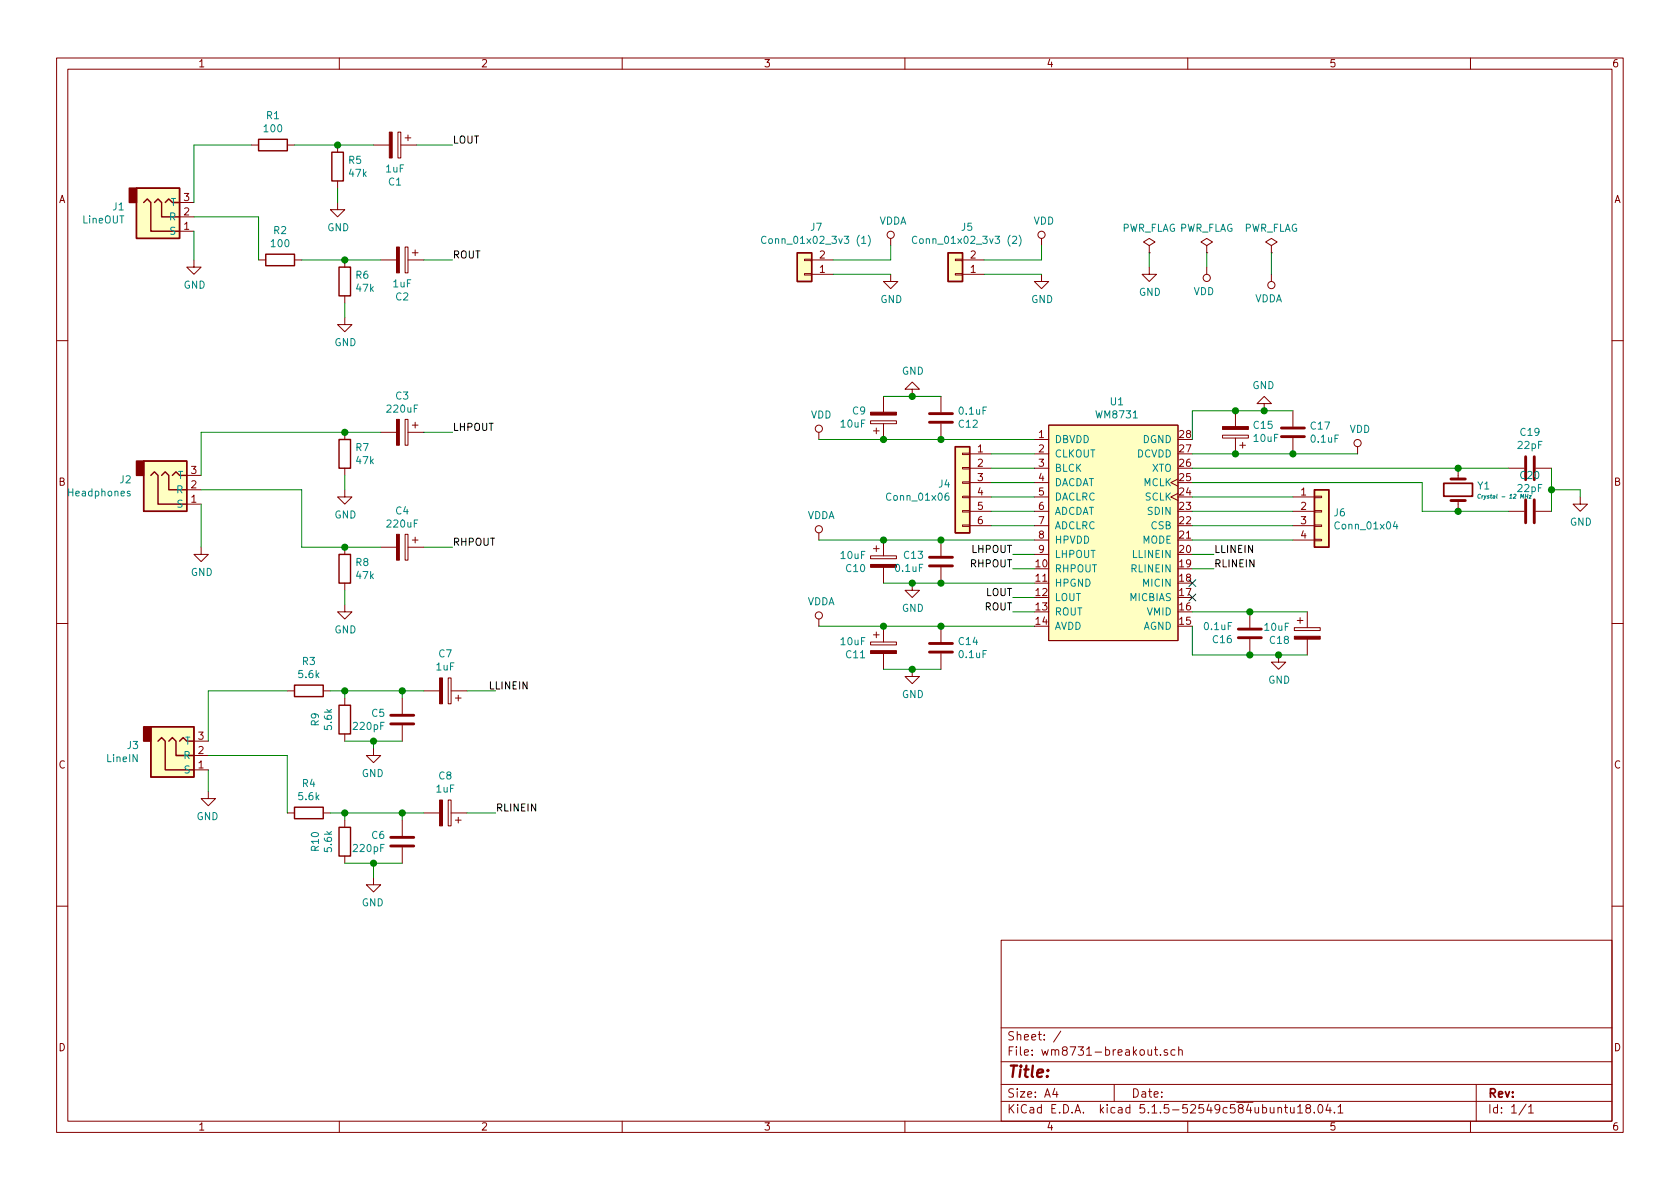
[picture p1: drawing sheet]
EESchema Schematic File Version 4
EELAYER 30 0
EELAYER END
$Descr A4 11693 8268
encoding utf-8
Sheet 1 1
Title ""
Date ""
Rev ""
Comp ""
Comment1 ""
Comment2 ""
Comment3 ""
Comment4 ""
$EndDescr
$Comp
L test:WM8731 U1
U 1 1
P 7750 3700
F 0 "U1" H 7775 4615 50  0000 C CNN
F 1 "WM8731" H 7775 4524 50  0000 C CNN
F 2 "SOP65P777X199-28N:SOP65P777X199-28N" H 7750 4550 50  0001 C CNN
F 3 "" H 7750 4550 50  0001 C CNN
	1    7750 3700
	1    0    0    -1  
$EndComp
$Comp
L power:GND #PWR03
U 1 1
P 1450 5500
F 0 "#PWR03" H 1450 5250 50  0001 C CNN
F 1 "GND" H 1455 5327 50  0000 C CNN
F 2 "" H 1450 5500 50  0001 C CNN
F 3 "" H 1450 5500 50  0001 C CNN
	1    1450 5500
	-1   0    0    -1  
$EndComp
Wire Wire Line
	1450 5350 1450 5500
$Comp
L power:GND #PWR01
U 1 1
P 1350 1800
F 0 "#PWR01" H 1350 1550 50  0001 C CNN
F 1 "GND" H 1355 1627 50  0000 C CNN
F 2 "" H 1350 1800 50  0001 C CNN
F 3 "" H 1350 1800 50  0001 C CNN
	1    1350 1800
	1    0    0    -1  
$EndComp
$Comp
L power:GND #PWR02
U 1 1
P 1400 3800
F 0 "#PWR02" H 1400 3550 50  0001 C CNN
F 1 "GND" H 1405 3627 50  0000 C CNN
F 2 "" H 1400 3800 50  0001 C CNN
F 3 "" H 1400 3800 50  0001 C CNN
	1    1400 3800
	1    0    0    -1  
$EndComp
Wire Wire Line
	1350 1600 1350 1800
Wire Wire Line
	1400 3500 1400 3800
$Comp
L Device:R R3
U 1 1
P 2150 4800
F 0 "R3" V 1943 4800 50  0000 C CNN
F 1 "5.6k" V 2034 4800 50  0000 C CNN
F 2 "Resistor_THT:R_Axial_DIN0207_L6.3mm_D2.5mm_P7.62mm_Horizontal" V 2080 4800 50  0001 C CNN
F 3 "~" H 2150 4800 50  0001 C CNN
	1    2150 4800
	0    -1   1    0   
$EndComp
$Comp
L Device:R R9
U 1 1
P 2400 5000
F 0 "R9" V 2193 5000 50  0000 C CNN
F 1 "5.6k" V 2284 5000 50  0000 C CNN
F 2 "Resistor_THT:R_Axial_DIN0207_L6.3mm_D2.5mm_P7.62mm_Horizontal" V 2330 5000 50  0001 C CNN
F 3 "~" H 2400 5000 50  0001 C CNN
	1    2400 5000
	1    0    0    1   
$EndComp
$Comp
L Device:C C5
U 1 1
P 2800 5000
F 0 "C5" H 2915 5046 50  0000 L CNN
F 1 "220pF" H 2915 4955 50  0000 L CNN
F 2 "Resistor_THT:R_Axial_DIN0204_L3.6mm_D1.6mm_P2.54mm_Vertical" H 2838 4850 50  0001 C CNN
F 3 "~" H 2800 5000 50  0001 C CNN
	1    2800 5000
	-1   0    0    -1  
$EndComp
$Comp
L Device:CP C7
U 1 1
P 3100 4800
F 0 "C7" V 3355 4800 50  0000 C CNN
F 1 "1uF" V 3264 4800 50  0000 C CNN
F 2 "Capacitor_THT:CP_Radial_D5.0mm_P2.00mm" H 3138 4650 50  0001 C CNN
F 3 "~" H 3100 4800 50  0001 C CNN
	1    3100 4800
	0    1    -1   0   
$EndComp
$Comp
L Device:R R4
U 1 1
P 2150 5650
F 0 "R4" V 1943 5650 50  0000 C CNN
F 1 "5.6k" V 2034 5650 50  0000 C CNN
F 2 "Resistor_THT:R_Axial_DIN0207_L6.3mm_D2.5mm_P7.62mm_Horizontal" V 2080 5650 50  0001 C CNN
F 3 "~" H 2150 5650 50  0001 C CNN
	1    2150 5650
	0    -1   1    0   
$EndComp
$Comp
L Device:R R10
U 1 1
P 2400 5850
F 0 "R10" V 2193 5850 50  0000 C CNN
F 1 "5.6k" V 2284 5850 50  0000 C CNN
F 2 "Resistor_THT:R_Axial_DIN0207_L6.3mm_D2.5mm_P7.62mm_Horizontal" V 2330 5850 50  0001 C CNN
F 3 "~" H 2400 5850 50  0001 C CNN
	1    2400 5850
	1    0    0    1   
$EndComp
$Comp
L Device:C C6
U 1 1
P 2800 5850
F 0 "C6" H 2915 5896 50  0000 L CNN
F 1 "220pF" H 2915 5805 50  0000 L CNN
F 2 "Resistor_THT:R_Axial_DIN0204_L3.6mm_D1.6mm_P2.54mm_Vertical" H 2838 5700 50  0001 C CNN
F 3 "~" H 2800 5850 50  0001 C CNN
	1    2800 5850
	-1   0    0    -1  
$EndComp
$Comp
L Device:CP C8
U 1 1
P 3100 5650
F 0 "C8" V 3355 5650 50  0000 C CNN
F 1 "1uF" V 3264 5650 50  0000 C CNN
F 2 "Capacitor_THT:CP_Radial_D5.0mm_P2.00mm" H 3138 5500 50  0001 C CNN
F 3 "~" H 3100 5650 50  0001 C CNN
	1    3100 5650
	0    1    -1   0   
$EndComp
Wire Wire Line
	2000 4800 1450 4800
Wire Wire Line
	1450 4800 1450 5150
Wire Wire Line
	2300 4800 2400 4800
Wire Wire Line
	2800 4850 2800 4800
Connection ~ 2800 4800
Wire Wire Line
	2800 4800 2950 4800
Wire Wire Line
	2400 4850 2400 4800
Connection ~ 2400 4800
Wire Wire Line
	2400 4800 2800 4800
Wire Wire Line
	2800 5150 2600 5150
Wire Wire Line
	2600 5150 2600 5200
Connection ~ 2600 5150
Wire Wire Line
	2600 5150 2400 5150
$Comp
L power:GND #PWR08
U 1 1
P 2600 5200
F 0 "#PWR08" H 2600 4950 50  0001 C CNN
F 1 "GND" H 2605 5027 50  0000 C CNN
F 2 "" H 2600 5200 50  0001 C CNN
F 3 "" H 2600 5200 50  0001 C CNN
	1    2600 5200
	-1   0    0    -1  
$EndComp
$Comp
L power:GND #PWR09
U 1 1
P 2600 6100
F 0 "#PWR09" H 2600 5850 50  0001 C CNN
F 1 "GND" H 2605 5927 50  0000 C CNN
F 2 "" H 2600 6100 50  0001 C CNN
F 3 "" H 2600 6100 50  0001 C CNN
	1    2600 6100
	-1   0    0    -1  
$EndComp
Wire Wire Line
	1450 5250 2000 5250
Wire Wire Line
	2000 5250 2000 5650
Wire Wire Line
	2300 5650 2400 5650
Wire Wire Line
	2800 5700 2800 5650
Connection ~ 2800 5650
Wire Wire Line
	2800 5650 2950 5650
Wire Wire Line
	2400 5700 2400 5650
Connection ~ 2400 5650
Wire Wire Line
	2400 5650 2800 5650
Wire Wire Line
	2800 6000 2600 6000
Wire Wire Line
	2600 6100 2600 6000
Connection ~ 2600 6000
Wire Wire Line
	2600 6000 2400 6000
$Comp
L Device:CP C1
U 1 1
P 2750 1000
F 0 "C1" V 3005 1000 50  0000 C CNN
F 1 "1uF" V 2914 1000 50  0000 C CNN
F 2 "Capacitor_THT:CP_Radial_D5.0mm_P2.00mm" H 2788 850 50  0001 C CNN
F 3 "~" H 2750 1000 50  0001 C CNN
	1    2750 1000
	0    1    1    0   
$EndComp
$Comp
L Device:R R5
U 1 1
P 2350 1150
F 0 "R5" H 2420 1196 50  0000 L CNN
F 1 "47k" H 2420 1105 50  0000 L CNN
F 2 "Resistor_THT:R_Axial_DIN0207_L6.3mm_D2.5mm_P7.62mm_Horizontal" V 2280 1150 50  0001 C CNN
F 3 "~" H 2350 1150 50  0001 C CNN
	1    2350 1150
	1    0    0    -1  
$EndComp
$Comp
L Device:R R1
U 1 1
P 1900 1000
F 0 "R1" V 1693 1000 50  0000 C CNN
F 1 "100" V 1784 1000 50  0000 C CNN
F 2 "Resistor_THT:R_Axial_DIN0207_L6.3mm_D2.5mm_P7.62mm_Horizontal" V 1830 1000 50  0001 C CNN
F 3 "~" H 1900 1000 50  0001 C CNN
	1    1900 1000
	0    1    1    0   
$EndComp
$Comp
L Device:CP C2
U 1 1
P 2800 1800
F 0 "C2" V 3055 1800 50  0000 C CNN
F 1 "1uF" V 2964 1800 50  0000 C CNN
F 2 "Capacitor_THT:CP_Radial_D5.0mm_P2.00mm" H 2838 1650 50  0001 C CNN
F 3 "~" H 2800 1800 50  0001 C CNN
	1    2800 1800
	0    1    1    0   
$EndComp
$Comp
L Device:R R6
U 1 1
P 2400 1950
F 0 "R6" H 2470 1996 50  0000 L CNN
F 1 "47k" H 2470 1905 50  0000 L CNN
F 2 "Resistor_THT:R_Axial_DIN0207_L6.3mm_D2.5mm_P7.62mm_Horizontal" V 2330 1950 50  0001 C CNN
F 3 "~" H 2400 1950 50  0001 C CNN
	1    2400 1950
	1    0    0    -1  
$EndComp
$Comp
L Device:R R2
U 1 1
P 1950 1800
F 0 "R2" V 1743 1800 50  0000 C CNN
F 1 "100" V 1834 1800 50  0000 C CNN
F 2 "Resistor_THT:R_Axial_DIN0207_L6.3mm_D2.5mm_P7.62mm_Horizontal" V 1880 1800 50  0001 C CNN
F 3 "~" H 1950 1800 50  0001 C CNN
	1    1950 1800
	0    1    1    0   
$EndComp
Wire Wire Line
	1350 1400 1350 1000
Wire Wire Line
	1350 1000 1750 1000
Wire Wire Line
	2050 1000 2350 1000
Connection ~ 2350 1000
Wire Wire Line
	2350 1000 2600 1000
Wire Wire Line
	1350 1500 1800 1500
Wire Wire Line
	1800 1500 1800 1800
Wire Wire Line
	2100 1800 2400 1800
Connection ~ 2400 1800
Wire Wire Line
	2400 1800 2650 1800
$Comp
L power:GND #PWR04
U 1 1
P 2350 1400
F 0 "#PWR04" H 2350 1150 50  0001 C CNN
F 1 "GND" H 2355 1227 50  0000 C CNN
F 2 "" H 2350 1400 50  0001 C CNN
F 3 "" H 2350 1400 50  0001 C CNN
	1    2350 1400
	1    0    0    -1  
$EndComp
$Comp
L power:GND #PWR05
U 1 1
P 2400 2200
F 0 "#PWR05" H 2400 1950 50  0001 C CNN
F 1 "GND" H 2405 2027 50  0000 C CNN
F 2 "" H 2400 2200 50  0001 C CNN
F 3 "" H 2400 2200 50  0001 C CNN
	1    2400 2200
	1    0    0    -1  
$EndComp
$Comp
L Device:CP C3
U 1 1
P 2800 3000
F 0 "C3" V 2545 3000 50  0000 C CNN
F 1 "220uF" V 2636 3000 50  0000 C CNN
F 2 "Capacitor_THT:CP_Radial_D10.0mm_P5.00mm" H 2838 2850 50  0001 C CNN
F 3 "~" H 2800 3000 50  0001 C CNN
	1    2800 3000
	0    1    1    0   
$EndComp
$Comp
L power:GND #PWR07
U 1 1
P 2400 4200
F 0 "#PWR07" H 2400 3950 50  0001 C CNN
F 1 "GND" H 2405 4027 50  0000 C CNN
F 2 "" H 2400 4200 50  0001 C CNN
F 3 "" H 2400 4200 50  0001 C CNN
	1    2400 4200
	1    0    0    -1  
$EndComp
Wire Wire Line
	2400 3800 2650 3800
Wire Wire Line
	2100 3800 2400 3800
Connection ~ 2400 3800
$Comp
L Device:R R8
U 1 1
P 2400 3950
F 0 "R8" H 2470 3996 50  0000 L CNN
F 1 "47k" H 2470 3905 50  0000 L CNN
F 2 "Resistor_THT:R_Axial_DIN0207_L6.3mm_D2.5mm_P7.62mm_Horizontal" V 2330 3950 50  0001 C CNN
F 3 "~" H 2400 3950 50  0001 C CNN
	1    2400 3950
	1    0    0    -1  
$EndComp
$Comp
L Device:CP C4
U 1 1
P 2800 3800
F 0 "C4" V 2545 3800 50  0000 C CNN
F 1 "220uF" V 2636 3800 50  0000 C CNN
F 2 "Capacitor_THT:CP_Radial_D10.0mm_P5.00mm" H 2838 3650 50  0001 C CNN
F 3 "~" H 2800 3800 50  0001 C CNN
	1    2800 3800
	0    1    1    0   
$EndComp
$Comp
L power:GND #PWR06
U 1 1
P 2400 3400
F 0 "#PWR06" H 2400 3150 50  0001 C CNN
F 1 "GND" H 2405 3227 50  0000 C CNN
F 2 "" H 2400 3400 50  0001 C CNN
F 3 "" H 2400 3400 50  0001 C CNN
	1    2400 3400
	1    0    0    -1  
$EndComp
$Comp
L Device:R R7
U 1 1
P 2400 3150
F 0 "R7" H 2470 3196 50  0000 L CNN
F 1 "47k" H 2470 3105 50  0000 L CNN
F 2 "Resistor_THT:R_Axial_DIN0207_L6.3mm_D2.5mm_P7.62mm_Horizontal" V 2330 3150 50  0001 C CNN
F 3 "~" H 2400 3150 50  0001 C CNN
	1    2400 3150
	1    0    0    -1  
$EndComp
Wire Wire Line
	2100 3400 2100 3800
Wire Wire Line
	2400 3000 2650 3000
Wire Wire Line
	2350 1300 2350 1400
Wire Wire Line
	2400 2100 2400 2200
Wire Wire Line
	2400 3300 2400 3400
Wire Wire Line
	2400 4100 2400 4200
Wire Wire Line
	2900 1000 3150 1000
Text Label 3150 1000 0    50   ~ 0
LOUT
Wire Wire Line
	2950 1800 3150 1800
Wire Wire Line
	2950 3000 3150 3000
Wire Wire Line
	2950 3800 3150 3800
Wire Wire Line
	7200 4150 7050 4150
Wire Wire Line
	7200 4250 7050 4250
Wire Wire Line
	7200 3950 7050 3950
Wire Wire Line
	7050 3850 7200 3850
Wire Wire Line
	8300 3850 8450 3850
Wire Wire Line
	8300 3950 8450 3950
Text Label 3150 1800 0    50   ~ 0
ROUT
Text Label 3150 3000 0    50   ~ 0
LHPOUT
Text Label 3150 3800 0    50   ~ 0
RHPOUT
Text Label 7050 3950 2    50   ~ 0
RHPOUT
Text Label 7050 3850 2    50   ~ 0
LHPOUT
Text Label 7050 4150 2    50   ~ 0
LOUT
Text Label 7050 4250 2    50   ~ 0
ROUT
Wire Wire Line
	3250 5650 3450 5650
Wire Wire Line
	3250 4800 3450 4800
Text Label 3400 4800 0    50   ~ 0
LLINEIN
Text Label 8450 3850 0    50   ~ 0
LLINEIN
Text Label 8450 3950 0    50   ~ 0
RLINEIN
Text Label 3450 5650 0    50   ~ 0
RLINEIN
$Comp
L power:GND #PWR019
U 1 1
P 8800 2850
F 0 "#PWR019" H 8800 2600 50  0001 C CNN
F 1 "GND" H 8805 2677 50  0000 C CNN
F 2 "" H 8800 2850 50  0001 C CNN
F 3 "" H 8800 2850 50  0001 C CNN
	1    8800 2850
	-1   0    0    1   
$EndComp
$Comp
L Device:CP C15
U 1 1
P 8600 3000
F 0 "C15" H 8482 2954 50  0000 R CNN
F 1 "10uF" H 8482 3045 50  0000 R CNN
F 2 "Capacitor_THT:CP_Radial_D5.0mm_P2.00mm" H 8638 2850 50  0001 C CNN
F 3 "~" H 8600 3000 50  0001 C CNN
	1    8600 3000
	-1   0    0    1   
$EndComp
$Comp
L Device:C C17
U 1 1
P 9000 3000
F 0 "C17" H 8885 3046 50  0000 R CNN
F 1 "0.1uF" H 8885 2955 50  0000 R CNN
F 2 "Resistor_THT:R_Axial_DIN0207_L6.3mm_D2.5mm_P5.08mm_Vertical" H 9038 2850 50  0001 C CNN
F 3 "~" H 9000 3000 50  0001 C CNN
	1    9000 3000
	-1   0    0    -1  
$EndComp
Wire Wire Line
	8300 3150 8600 3150
Connection ~ 8600 3150
Wire Wire Line
	8600 3150 9000 3150
Wire Wire Line
	8300 3050 8300 2850
Wire Wire Line
	8300 2850 8600 2850
Connection ~ 8600 2850
Wire Wire Line
	8600 2850 8800 2850
Connection ~ 8800 2850
Wire Wire Line
	8800 2850 9000 2850
Wire Wire Line
	9000 3150 9450 3150
Connection ~ 9000 3150
$Comp
L power:VDD #PWR022
U 1 1
P 9450 3150
F 0 "#PWR022" H 9450 3000 50  0001 C CNN
F 1 "VDD" H 9467 3323 50  0000 C CNN
F 2 "" H 9450 3150 50  0001 C CNN
F 3 "" H 9450 3150 50  0001 C CNN
	1    9450 3150
	1    0    0    -1  
$EndComp
$Comp
L power:GND #PWR021
U 1 1
P 8900 4550
F 0 "#PWR021" H 8900 4300 50  0001 C CNN
F 1 "GND" H 8905 4377 50  0000 C CNN
F 2 "" H 8900 4550 50  0001 C CNN
F 3 "" H 8900 4550 50  0001 C CNN
	1    8900 4550
	1    0    0    -1  
$EndComp
$Comp
L Device:CP C18
U 1 1
P 9100 4400
F 0 "C18" H 8982 4354 50  0000 R CNN
F 1 "10uF" H 8982 4445 50  0000 R CNN
F 2 "Capacitor_THT:CP_Radial_D5.0mm_P2.00mm" H 9138 4250 50  0001 C CNN
F 3 "~" H 9100 4400 50  0001 C CNN
	1    9100 4400
	1    0    0    -1  
$EndComp
$Comp
L Device:C C16
U 1 1
P 8700 4400
F 0 "C16" H 8585 4446 50  0000 R CNN
F 1 "0.1uF" H 8585 4355 50  0000 R CNN
F 2 "Resistor_THT:R_Axial_DIN0207_L6.3mm_D2.5mm_P5.08mm_Vertical" H 8738 4250 50  0001 C CNN
F 3 "~" H 8700 4400 50  0001 C CNN
	1    8700 4400
	1    0    0    1   
$EndComp
Wire Wire Line
	9100 4250 8700 4250
Wire Wire Line
	9100 4550 8900 4550
Connection ~ 8900 4550
Wire Wire Line
	8900 4550 8700 4550
Wire Wire Line
	8300 4250 8700 4250
Connection ~ 8700 4250
Wire Wire Line
	8300 4350 8300 4550
Wire Wire Line
	8300 4550 8700 4550
Connection ~ 8700 4550
NoConn ~ 8300 4050
NoConn ~ 8300 4150
$Comp
L power:GND #PWR013
U 1 1
P 6350 2750
F 0 "#PWR013" H 6350 2500 50  0001 C CNN
F 1 "GND" H 6355 2577 50  0000 C CNN
F 2 "" H 6350 2750 50  0001 C CNN
F 3 "" H 6350 2750 50  0001 C CNN
	1    6350 2750
	1    0    0    1   
$EndComp
$Comp
L Device:CP C9
U 1 1
P 6150 2900
F 0 "C9" H 6032 2854 50  0000 R CNN
F 1 "10uF" H 6032 2945 50  0000 R CNN
F 2 "Capacitor_THT:CP_Radial_D5.0mm_P2.00mm" H 6188 2750 50  0001 C CNN
F 3 "~" H 6150 2900 50  0001 C CNN
	1    6150 2900
	1    0    0    1   
$EndComp
$Comp
L Device:C C12
U 1 1
P 6550 2900
F 0 "C12" H 6435 2946 50  0000 R CNN
F 1 "0.1uF" H 6435 2855 50  0000 R CNN
F 2 "Resistor_THT:R_Axial_DIN0207_L6.3mm_D2.5mm_P5.08mm_Vertical" H 6588 2750 50  0001 C CNN
F 3 "~" H 6550 2900 50  0001 C CNN
	1    6550 2900
	-1   0    0    1   
$EndComp
Connection ~ 6550 3050
Wire Wire Line
	6550 3050 6150 3050
Wire Wire Line
	6550 2750 6350 2750
Connection ~ 6350 2750
Wire Wire Line
	6350 2750 6150 2750
Wire Wire Line
	6150 3050 5700 3050
Connection ~ 6150 3050
$Comp
L power:VDD #PWR010
U 1 1
P 5700 3050
F 0 "#PWR010" H 5700 2900 50  0001 C CNN
F 1 "VDD" H 5717 3223 50  0000 C CNN
F 2 "" H 5700 3050 50  0001 C CNN
F 3 "" H 5700 3050 50  0001 C CNN
	1    5700 3050
	1    0    0    -1  
$EndComp
$Comp
L power:GND #PWR014
U 1 1
P 6350 4050
F 0 "#PWR014" H 6350 3800 50  0001 C CNN
F 1 "GND" H 6355 3877 50  0000 C CNN
F 2 "" H 6350 4050 50  0001 C CNN
F 3 "" H 6350 4050 50  0001 C CNN
	1    6350 4050
	1    0    0    -1  
$EndComp
$Comp
L Device:CP C10
U 1 1
P 6150 3900
F 0 "C10" H 6032 3854 50  0000 R CNN
F 1 "10uF" H 6032 3945 50  0000 R CNN
F 2 "Capacitor_THT:CP_Radial_D5.0mm_P2.00mm" H 6188 3750 50  0001 C CNN
F 3 "~" H 6150 3900 50  0001 C CNN
	1    6150 3900
	1    0    0    -1  
$EndComp
$Comp
L Device:C C13
U 1 1
P 6550 3900
F 0 "C13" H 6665 3946 50  0000 L CNN
F 1 "0.1uF" H 6665 3855 50  0000 L CNN
F 2 "Resistor_THT:R_Axial_DIN0207_L6.3mm_D2.5mm_P5.08mm_Vertical" H 6588 3750 50  0001 C CNN
F 3 "~" H 6550 3900 50  0001 C CNN
	1    6550 3900
	-1   0    0    -1  
$EndComp
Connection ~ 6550 3750
Wire Wire Line
	6550 3750 6150 3750
Wire Wire Line
	6550 4050 6350 4050
Connection ~ 6350 4050
Wire Wire Line
	6350 4050 6150 4050
Wire Wire Line
	6150 3750 5700 3750
Connection ~ 6150 3750
Wire Wire Line
	6550 3750 7200 3750
Wire Wire Line
	6550 4050 7200 4050
Connection ~ 6550 4050
$Comp
L power:GND #PWR015
U 1 1
P 6350 4650
F 0 "#PWR015" H 6350 4400 50  0001 C CNN
F 1 "GND" H 6355 4477 50  0000 C CNN
F 2 "" H 6350 4650 50  0001 C CNN
F 3 "" H 6350 4650 50  0001 C CNN
	1    6350 4650
	1    0    0    -1  
$EndComp
$Comp
L Device:CP C11
U 1 1
P 6150 4500
F 0 "C11" H 6032 4454 50  0000 R CNN
F 1 "10uF" H 6032 4545 50  0000 R CNN
F 2 "Capacitor_THT:CP_Radial_D5.0mm_P2.00mm" H 6188 4350 50  0001 C CNN
F 3 "~" H 6150 4500 50  0001 C CNN
	1    6150 4500
	1    0    0    -1  
$EndComp
$Comp
L Device:C C14
U 1 1
P 6550 4500
F 0 "C14" H 6435 4546 50  0000 R CNN
F 1 "0.1uF" H 6435 4455 50  0000 R CNN
F 2 "Resistor_THT:R_Axial_DIN0207_L6.3mm_D2.5mm_P5.08mm_Vertical" H 6588 4350 50  0001 C CNN
F 3 "~" H 6550 4500 50  0001 C CNN
	1    6550 4500
	-1   0    0    -1  
$EndComp
Connection ~ 6550 4350
Wire Wire Line
	6550 4350 6150 4350
Wire Wire Line
	6550 4650 6350 4650
Connection ~ 6350 4650
Wire Wire Line
	6350 4650 6150 4650
Wire Wire Line
	6150 4350 5700 4350
Connection ~ 6150 4350
Wire Wire Line
	6550 3050 7200 3050
Wire Wire Line
	6550 4350 7200 4350
Wire Wire Line
	8300 3450 9000 3450
Wire Wire Line
	8300 3550 9000 3550
Wire Wire Line
	8300 3650 9000 3650
Wire Wire Line
	8300 3750 9000 3750
$Comp
L Connector_Generic:Conn_01x06 J4
U 1 1
P 6700 3350
F 0 "J4" H 6780 3342 50  0000 L CNN
F 1 "Conn_01x06" H 6780 3251 50  0000 L CNN
F 2 "Connector_PinHeader_2.54mm:PinHeader_1x06_P2.54mm_Vertical" H 6700 3350 50  0001 C CNN
F 3 "~" H 6700 3350 50  0001 C CNN
	1    6700 3350
	-1   0    0    -1  
$EndComp
Wire Wire Line
	6900 3150 7200 3150
Wire Wire Line
	6900 3250 7200 3250
Wire Wire Line
	6900 3350 7200 3350
Wire Wire Line
	6900 3450 7200 3450
Wire Wire Line
	6900 3550 7200 3550
Wire Wire Line
	6900 3650 7200 3650
$Comp
L Connector_Generic:Conn_01x02 J5
U 1 1
P 6650 1900
F 0 "J5" H 6568 1575 50  0000 C CNN
F 1 "Conn_01x02_3v3 (2)" H 6568 1666 50  0000 C CNN
F 2 "Connector_PinHeader_2.54mm:PinHeader_1x02_P2.54mm_Vertical" H 6650 1900 50  0001 C CNN
F 3 "~" H 6650 1900 50  0001 C CNN
	1    6650 1900
	-1   0    0    1   
$EndComp
$Comp
L power:GND #PWR017
U 1 1
P 7250 1900
F 0 "#PWR017" H 7250 1650 50  0001 C CNN
F 1 "GND" H 7255 1727 50  0000 C CNN
F 2 "" H 7250 1900 50  0001 C CNN
F 3 "" H 7250 1900 50  0001 C CNN
	1    7250 1900
	1    0    0    -1  
$EndComp
$Comp
L power:VDD #PWR016
U 1 1
P 7250 1700
F 0 "#PWR016" H 7250 1550 50  0001 C CNN
F 1 "VDD" H 7267 1873 50  0000 C CNN
F 2 "" H 7250 1700 50  0001 C CNN
F 3 "" H 7250 1700 50  0001 C CNN
	1    7250 1700
	1    0    0    -1  
$EndComp
Wire Wire Line
	6850 1900 7250 1900
Wire Wire Line
	6850 1800 7250 1800
Wire Wire Line
	7250 1800 7250 1700
$Comp
L power:PWR_FLAG #FLG01
U 1 1
P 8000 1750
F 0 "#FLG01" H 8000 1825 50  0001 C CNN
F 1 "PWR_FLAG" H 8000 1923 50  0000 C CNN
F 2 "" H 8000 1750 50  0001 C CNN
F 3 "~" H 8000 1750 50  0001 C CNN
	1    8000 1750
	1    0    0    -1  
$EndComp
$Comp
L power:PWR_FLAG #FLG02
U 1 1
P 8400 1750
F 0 "#FLG02" H 8400 1825 50  0001 C CNN
F 1 "PWR_FLAG" H 8400 1923 50  0000 C CNN
F 2 "" H 8400 1750 50  0001 C CNN
F 3 "~" H 8400 1750 50  0001 C CNN
	1    8400 1750
	1    0    0    -1  
$EndComp
$Comp
L power:GND #PWR018
U 1 1
P 8000 1850
F 0 "#PWR018" H 8000 1600 50  0001 C CNN
F 1 "GND" H 8005 1677 50  0000 C CNN
F 2 "" H 8000 1850 50  0001 C CNN
F 3 "" H 8000 1850 50  0001 C CNN
	1    8000 1850
	1    0    0    -1  
$EndComp
$Comp
L power:VDD #PWR020
U 1 1
P 8400 1850
F 0 "#PWR020" H 8400 1700 50  0001 C CNN
F 1 "VDD" H 8418 2023 50  0000 C CNN
F 2 "" H 8400 1850 50  0001 C CNN
F 3 "" H 8400 1850 50  0001 C CNN
	1    8400 1850
	-1   0    0    1   
$EndComp
Wire Wire Line
	8000 1750 8000 1850
Wire Wire Line
	8400 1750 8400 1850
$Comp
L Connector_Generic:Conn_01x04 J6
U 1 1
P 9200 3550
F 0 "J6" H 9280 3542 50  0000 L CNN
F 1 "Conn_01x04" H 9280 3451 50  0000 L CNN
F 2 "Connector_PinHeader_2.54mm:PinHeader_1x04_P2.54mm_Vertical" H 9200 3550 50  0001 C CNN
F 3 "~" H 9200 3550 50  0001 C CNN
	1    9200 3550
	1    0    0    -1  
$EndComp
$Comp
L Device:Crystal Y1
U 1 1
P 10150 3400
F 0 "Y1" V 10121 3531 50  0000 L CNN
F 1 "Crystal - 12 MHz" V 10195 3531 28  0000 L CIN
F 2 "custom:Crystal_2pins_L11.5_P4.88_(9B-12.000MAAJ-B)" H 10150 3400 50  0001 C CNN
F 3 "~" H 10150 3400 50  0001 C CNN
	1    10150 3400
	0    1    1    0   
$EndComp
$Comp
L Device:C C19
U 1 1
P 10650 3250
F 0 "C19" V 10398 3250 50  0000 C CNN
F 1 "22pF" V 10489 3250 50  0000 C CNN
F 2 "Resistor_THT:R_Axial_DIN0204_L3.6mm_D1.6mm_P2.54mm_Vertical" H 10688 3100 50  0001 C CNN
F 3 "~" H 10650 3250 50  0001 C CNN
	1    10650 3250
	0    1    1    0   
$EndComp
$Comp
L Device:C C20
U 1 1
P 10650 3550
F 0 "C20" V 10398 3550 50  0000 C CNN
F 1 "22pF" V 10489 3550 50  0000 C CNN
F 2 "Resistor_THT:R_Axial_DIN0204_L3.6mm_D1.6mm_P2.54mm_Vertical" H 10688 3400 50  0001 C CNN
F 3 "~" H 10650 3550 50  0001 C CNN
	1    10650 3550
	0    -1   1    0   
$EndComp
Wire Wire Line
	10500 3250 10150 3250
Wire Wire Line
	10150 3550 10500 3550
Wire Wire Line
	10800 3250 10800 3400
Wire Wire Line
	10800 3400 11000 3400
Wire Wire Line
	11000 3400 11000 3450
Connection ~ 10800 3400
Wire Wire Line
	10800 3400 10800 3550
$Comp
L power:GND #PWR023
U 1 1
P 11000 3450
F 0 "#PWR023" H 11000 3200 50  0001 C CNN
F 1 "GND" H 11005 3277 50  0000 C CNN
F 2 "" H 11000 3450 50  0001 C CNN
F 3 "" H 11000 3450 50  0001 C CNN
	1    11000 3450
	1    0    0    -1  
$EndComp
Wire Wire Line
	8300 3250 10150 3250
Connection ~ 10150 3250
Wire Wire Line
	10150 3550 9900 3550
Wire Wire Line
	9900 3550 9900 3350
Wire Wire Line
	8300 3350 9900 3350
Connection ~ 10150 3550
$Comp
L custom:AudioJack3_numbered J3
U 1 1
P 1250 5250
F 0 "J3" H 971 5183 50  0000 R CNN
F 1 "LineIN" H 971 5274 50  0000 R CNN
F 2 "Connector_PinHeader_2.54mm:PinHeader_1x03_P2.54mm_Vertical" H 1250 5250 50  0001 C CNN
F 3 "~" H 1250 5250 50  0001 C CNN
	1    1250 5250
	1    0    0    1   
$EndComp
$Comp
L custom:AudioJack3_numbered J1
U 1 1
P 1150 1500
F 0 "J1" H 871 1433 50  0000 R CNN
F 1 "LineOUT" H 871 1524 50  0000 R CNN
F 2 "Connector_PinHeader_2.54mm:PinHeader_1x03_P2.54mm_Vertical" H 1150 1500 50  0001 C CNN
F 3 "~" H 1150 1500 50  0001 C CNN
	1    1150 1500
	1    0    0    1   
$EndComp
$Comp
L Connector_Generic:Conn_01x02 J7
U 1 1
P 5600 1900
F 0 "J7" H 5518 1575 50  0000 C CNN
F 1 "Conn_01x02_3v3 (1)" H 5518 1666 50  0000 C CNN
F 2 "Connector_PinHeader_2.54mm:PinHeader_1x02_P2.54mm_Vertical" H 5600 1900 50  0001 C CNN
F 3 "~" H 5600 1900 50  0001 C CNN
	1    5600 1900
	-1   0    0    1   
$EndComp
$Comp
L power:GND #PWR0101
U 1 1
P 6200 1900
F 0 "#PWR0101" H 6200 1650 50  0001 C CNN
F 1 "GND" H 6205 1727 50  0000 C CNN
F 2 "" H 6200 1900 50  0001 C CNN
F 3 "" H 6200 1900 50  0001 C CNN
	1    6200 1900
	1    0    0    -1  
$EndComp
Wire Wire Line
	5800 1900 6200 1900
Wire Wire Line
	5800 1800 6200 1800
Wire Wire Line
	6200 1800 6200 1700
$Comp
L power:VDDA #PWR?
U 1 1
P 6200 1700
F 0 "#PWR?" H 6200 1550 50  0001 C CNN
F 1 "VDDA" H 6217 1873 50  0000 C CNN
F 2 "" H 6200 1700 50  0001 C CNN
F 3 "" H 6200 1700 50  0001 C CNN
	1    6200 1700
	1    0    0    -1  
$EndComp
$Comp
L power:VDDA #PWR?
U 1 1
P 8850 1900
F 0 "#PWR?" H 8850 1750 50  0001 C CNN
F 1 "VDDA" H 8868 2073 50  0000 C CNN
F 2 "" H 8850 1900 50  0001 C CNN
F 3 "" H 8850 1900 50  0001 C CNN
	1    8850 1900
	-1   0    0    1   
$EndComp
$Comp
L power:PWR_FLAG #FLG?
U 1 1
P 8850 1750
F 0 "#FLG?" H 8850 1825 50  0001 C CNN
F 1 "PWR_FLAG" H 8850 1923 50  0000 C CNN
F 2 "" H 8850 1750 50  0001 C CNN
F 3 "~" H 8850 1750 50  0001 C CNN
	1    8850 1750
	1    0    0    -1  
$EndComp
Wire Wire Line
	8850 1750 8850 1900
$Comp
L power:VDDA #PWR?
U 1 1
P 5700 4350
F 0 "#PWR?" H 5700 4200 50  0001 C CNN
F 1 "VDDA" H 5717 4523 50  0000 C CNN
F 2 "" H 5700 4350 50  0001 C CNN
F 3 "" H 5700 4350 50  0001 C CNN
	1    5700 4350
	1    0    0    -1  
$EndComp
$Comp
L power:VDDA #PWR?
U 1 1
P 5700 3750
F 0 "#PWR?" H 5700 3600 50  0001 C CNN
F 1 "VDDA" H 5717 3923 50  0000 C CNN
F 2 "" H 5700 3750 50  0001 C CNN
F 3 "" H 5700 3750 50  0001 C CNN
	1    5700 3750
	1    0    0    -1  
$EndComp
Connection ~ 2400 3000
$Comp
L custom:AudioJack3_numbered J2
U 1 1
P 1200 3400
F 0 "J2" H 920 3333 50  0000 R CNN
F 1 "Headphones" H 920 3424 50  0000 R CNN
F 2 "Connector_PinHeader_2.54mm:PinHeader_1x03_P2.54mm_Vertical" H 1200 3400 50  0001 C CNN
F 3 "~" H 1200 3400 50  0001 C CNN
	1    1200 3400
	1    0    0    1   
$EndComp
Wire Wire Line
	1400 3400 2100 3400
Wire Wire Line
	1400 3000 2400 3000
Wire Wire Line
	1400 3000 1400 3300
$EndSCHEMATC
